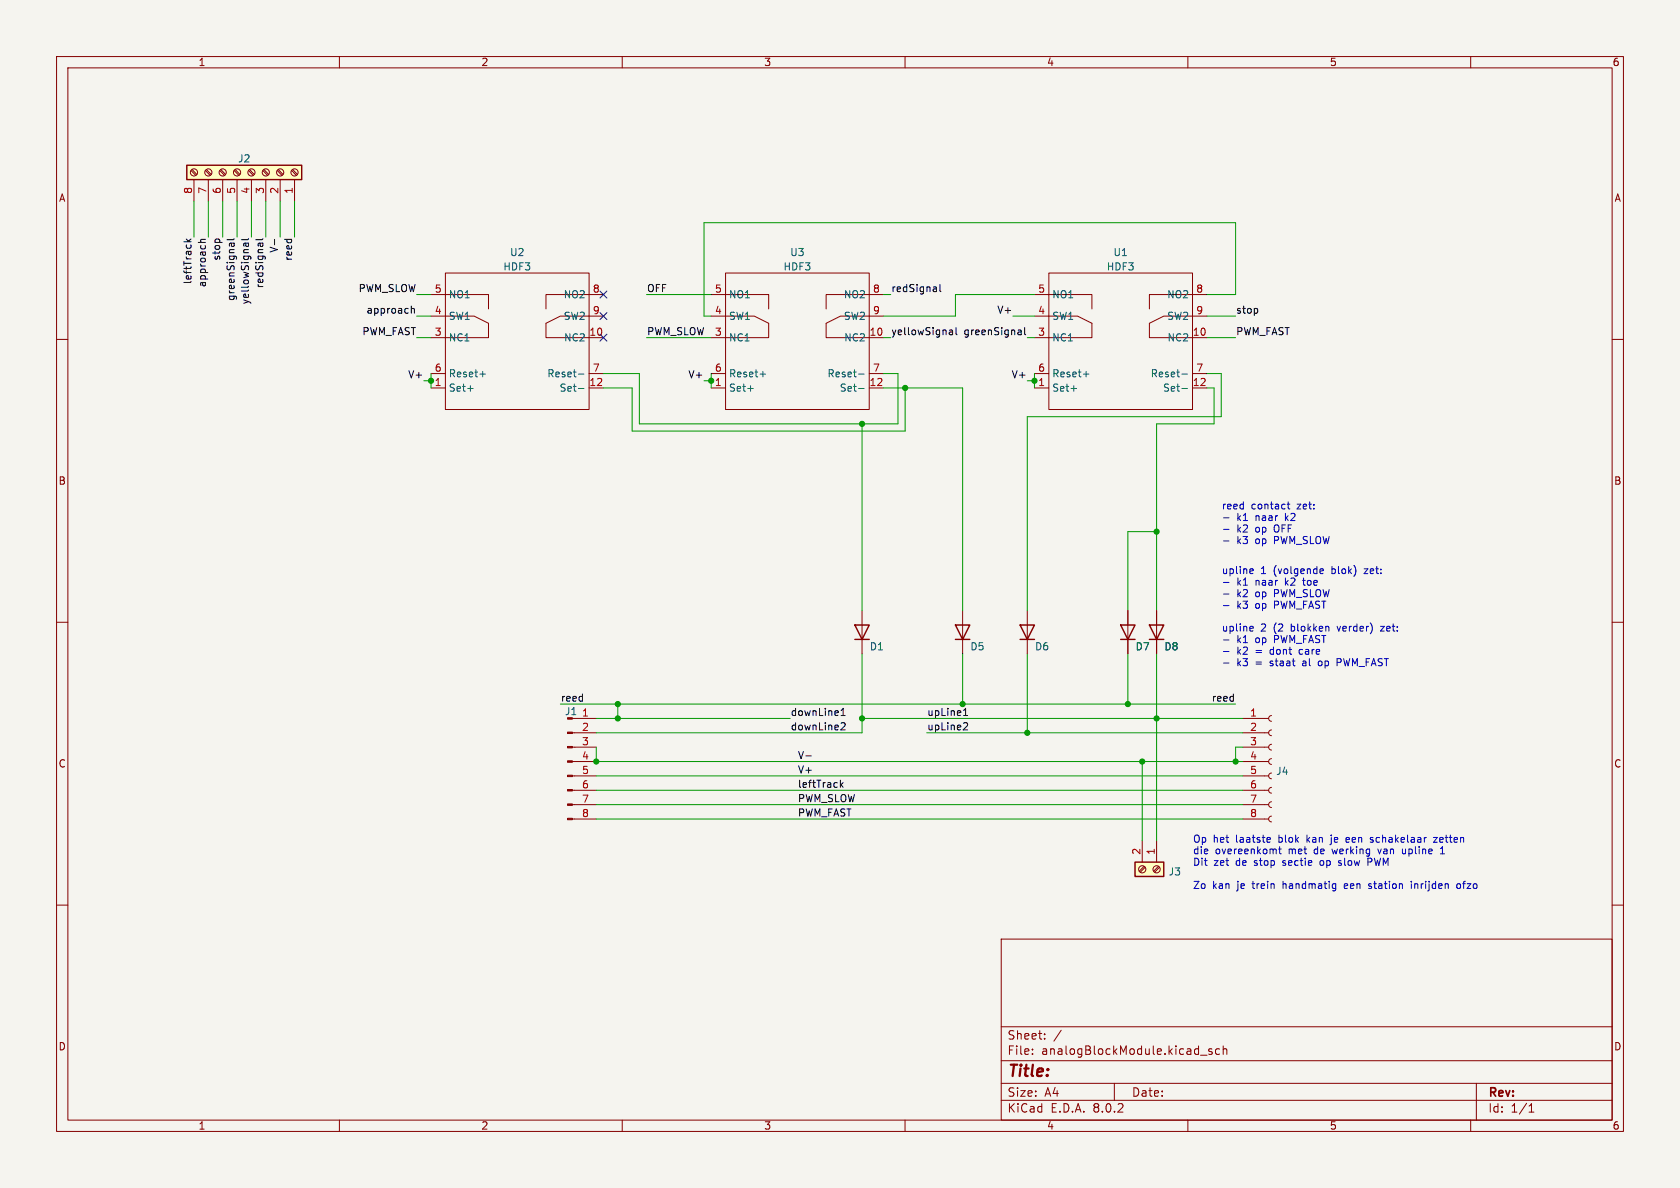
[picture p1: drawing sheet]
(kicad_sch (version 20211123) (generator eeschema)

 (paper "A4")

 (lib_symbols
  (symbol "Connector:Conn_01x08_Female" (pin_names (offset 1.016) hide) (in_bom yes) (on_board yes)
   (property "Reference" "J" (id 0) (at 0 10.16 0) (effects (font (size 1.27 1.27))))
   (property "Value" "Conn_01x08_Female" (id 1) (at 0 -12.7 0) (effects (font (size 1.27 1.27))))
   (property "Footprint" "" (id 2) (at 0 0 0) (effects (font (size 1.27 1.27)) hide))
   (property "Datasheet" "~" (id 3) (at 0 0 0) (effects (font (size 1.27 1.27)) hide))
   (symbol "Conn_01x08_Female_1_1"
    (arc (start 0 -9.652) (mid -0.508 -10.16) (end 0 -10.668) (stroke (width 0.1524) (type default) (color 0 0 0 0)) (fill (type none)))
    (arc (start 0 -7.112) (mid -0.508 -7.62) (end 0 -8.128) (stroke (width 0.1524) (type default) (color 0 0 0 0)) (fill (type none)))
    (arc (start 0 -4.572) (mid -0.508 -5.08) (end 0 -5.588) (stroke (width 0.1524) (type default) (color 0 0 0 0)) (fill (type none)))
    (arc (start 0 -2.032) (mid -0.508 -2.54) (end 0 -3.048) (stroke (width 0.1524) (type default) (color 0 0 0 0)) (fill (type none)))
    (polyline (pts (xy -1.27 -10.16) (xy -0.508 -10.16)) (stroke (width 0.1524) (type default) (color 0 0 0 0)) (fill (type none)))
    (polyline (pts (xy -1.27 -7.62) (xy -0.508 -7.62)) (stroke (width 0.1524) (type default) (color 0 0 0 0)) (fill (type none)))
    (polyline (pts (xy -1.27 -5.08) (xy -0.508 -5.08)) (stroke (width 0.1524) (type default) (color 0 0 0 0)) (fill (type none)))
    (polyline (pts (xy -1.27 -2.54) (xy -0.508 -2.54)) (stroke (width 0.1524) (type default) (color 0 0 0 0)) (fill (type none)))
    (polyline (pts (xy -1.27 0) (xy -0.508 0)) (stroke (width 0.1524) (type default) (color 0 0 0 0)) (fill (type none)))
    (polyline (pts (xy -1.27 2.54) (xy -0.508 2.54)) (stroke (width 0.1524) (type default) (color 0 0 0 0)) (fill (type none)))
    (polyline (pts (xy -1.27 5.08) (xy -0.508 5.08)) (stroke (width 0.1524) (type default) (color 0 0 0 0)) (fill (type none)))
    (polyline (pts (xy -1.27 7.62) (xy -0.508 7.62)) (stroke (width 0.1524) (type default) (color 0 0 0 0)) (fill (type none)))
    (arc (start 0 0.508) (mid -0.508 0) (end 0 -0.508) (stroke (width 0.1524) (type default) (color 0 0 0 0)) (fill (type none)))
    (arc (start 0 3.048) (mid -0.508 2.54) (end 0 2.032) (stroke (width 0.1524) (type default) (color 0 0 0 0)) (fill (type none)))
    (arc (start 0 5.588) (mid -0.508 5.08) (end 0 4.572) (stroke (width 0.1524) (type default) (color 0 0 0 0)) (fill (type none)))
    (arc (start 0 8.128) (mid -0.508 7.62) (end 0 7.112) (stroke (width 0.1524) (type default) (color 0 0 0 0)) (fill (type none)))
    (pin passive line (at -5.08 7.62 0) (length 3.81) (name "Pin_1" (effects (font (size 1.27 1.27)))) (number "1" (effects (font (size 1.27 1.27)))))
    (pin passive line (at -5.08 5.08 0) (length 3.81) (name "Pin_2" (effects (font (size 1.27 1.27)))) (number "2" (effects (font (size 1.27 1.27)))))
    (pin passive line (at -5.08 2.54 0) (length 3.81) (name "Pin_3" (effects (font (size 1.27 1.27)))) (number "3" (effects (font (size 1.27 1.27)))))
    (pin passive line (at -5.08 0 0) (length 3.81) (name "Pin_4" (effects (font (size 1.27 1.27)))) (number "4" (effects (font (size 1.27 1.27)))))
    (pin passive line (at -5.08 -2.54 0) (length 3.81) (name "Pin_5" (effects (font (size 1.27 1.27)))) (number "5" (effects (font (size 1.27 1.27)))))
    (pin passive line (at -5.08 -5.08 0) (length 3.81) (name "Pin_6" (effects (font (size 1.27 1.27)))) (number "6" (effects (font (size 1.27 1.27)))))
    (pin passive line (at -5.08 -7.62 0) (length 3.81) (name "Pin_7" (effects (font (size 1.27 1.27)))) (number "7" (effects (font (size 1.27 1.27)))))
    (pin passive line (at -5.08 -10.16 0) (length 3.81) (name "Pin_8" (effects (font (size 1.27 1.27)))) (number "8" (effects (font (size 1.27 1.27)))))))
  (symbol "Connector:Conn_01x08_Male" (pin_names (offset 1.016) hide) (in_bom yes) (on_board yes)
   (property "Reference" "J" (id 0) (at 0 10.16 0) (effects (font (size 1.27 1.27))))
   (property "Value" "Conn_01x08_Male" (id 1) (at 0 -12.7 0) (effects (font (size 1.27 1.27))))
   (property "Footprint" "" (id 2) (at 0 0 0) (effects (font (size 1.27 1.27)) hide))
   (property "Datasheet" "~" (id 3) (at 0 0 0) (effects (font (size 1.27 1.27)) hide))
   (symbol "Conn_01x08_Male_1_1"
    (polyline (pts (xy 1.27 -10.16) (xy 0.8636 -10.16)) (stroke (width 0.1524) (type default) (color 0 0 0 0)) (fill (type none)))
    (polyline (pts (xy 1.27 -7.62) (xy 0.8636 -7.62)) (stroke (width 0.1524) (type default) (color 0 0 0 0)) (fill (type none)))
    (polyline (pts (xy 1.27 -5.08) (xy 0.8636 -5.08)) (stroke (width 0.1524) (type default) (color 0 0 0 0)) (fill (type none)))
    (polyline (pts (xy 1.27 -2.54) (xy 0.8636 -2.54)) (stroke (width 0.1524) (type default) (color 0 0 0 0)) (fill (type none)))
    (polyline (pts (xy 1.27 0) (xy 0.8636 0)) (stroke (width 0.1524) (type default) (color 0 0 0 0)) (fill (type none)))
    (polyline (pts (xy 1.27 2.54) (xy 0.8636 2.54)) (stroke (width 0.1524) (type default) (color 0 0 0 0)) (fill (type none)))
    (polyline (pts (xy 1.27 5.08) (xy 0.8636 5.08)) (stroke (width 0.1524) (type default) (color 0 0 0 0)) (fill (type none)))
    (polyline (pts (xy 1.27 7.62) (xy 0.8636 7.62)) (stroke (width 0.1524) (type default) (color 0 0 0 0)) (fill (type none)))
    (rectangle (start 0.8636 -10.033) (end 0 -10.287) (stroke (width 0.1524) (type default) (color 0 0 0 0)) (fill (type outline)))
    (rectangle (start 0.8636 -7.493) (end 0 -7.747) (stroke (width 0.1524) (type default) (color 0 0 0 0)) (fill (type outline)))
    (rectangle (start 0.8636 -4.953) (end 0 -5.207) (stroke (width 0.1524) (type default) (color 0 0 0 0)) (fill (type outline)))
    (rectangle (start 0.8636 -2.413) (end 0 -2.667) (stroke (width 0.1524) (type default) (color 0 0 0 0)) (fill (type outline)))
    (rectangle (start 0.8636 0.127) (end 0 -0.127) (stroke (width 0.1524) (type default) (color 0 0 0 0)) (fill (type outline)))
    (rectangle (start 0.8636 2.667) (end 0 2.413) (stroke (width 0.1524) (type default) (color 0 0 0 0)) (fill (type outline)))
    (rectangle (start 0.8636 5.207) (end 0 4.953) (stroke (width 0.1524) (type default) (color 0 0 0 0)) (fill (type outline)))
    (rectangle (start 0.8636 7.747) (end 0 7.493) (stroke (width 0.1524) (type default) (color 0 0 0 0)) (fill (type outline)))
    (pin passive line (at 5.08 7.62 180) (length 3.81) (name "Pin_1" (effects (font (size 1.27 1.27)))) (number "1" (effects (font (size 1.27 1.27)))))
    (pin passive line (at 5.08 5.08 180) (length 3.81) (name "Pin_2" (effects (font (size 1.27 1.27)))) (number "2" (effects (font (size 1.27 1.27)))))
    (pin passive line (at 5.08 2.54 180) (length 3.81) (name "Pin_3" (effects (font (size 1.27 1.27)))) (number "3" (effects (font (size 1.27 1.27)))))
    (pin passive line (at 5.08 0 180) (length 3.81) (name "Pin_4" (effects (font (size 1.27 1.27)))) (number "4" (effects (font (size 1.27 1.27)))))
    (pin passive line (at 5.08 -2.54 180) (length 3.81) (name "Pin_5" (effects (font (size 1.27 1.27)))) (number "5" (effects (font (size 1.27 1.27)))))
    (pin passive line (at 5.08 -5.08 180) (length 3.81) (name "Pin_6" (effects (font (size 1.27 1.27)))) (number "6" (effects (font (size 1.27 1.27)))))
    (pin passive line (at 5.08 -7.62 180) (length 3.81) (name "Pin_7" (effects (font (size 1.27 1.27)))) (number "7" (effects (font (size 1.27 1.27)))))
    (pin passive line (at 5.08 -10.16 180) (length 3.81) (name "Pin_8" (effects (font (size 1.27 1.27)))) (number "8" (effects (font (size 1.27 1.27)))))))
  (symbol "Connector:Screw_Terminal_01x02" (pin_names (offset 1.016) hide) (in_bom yes) (on_board yes)
   (property "Reference" "J" (id 0) (at 0 2.54 0) (effects (font (size 1.27 1.27))))
   (property "Value" "Screw_Terminal_01x02" (id 1) (at 0 -5.08 0) (effects (font (size 1.27 1.27))))
   (property "Footprint" "" (id 2) (at 0 0 0) (effects (font (size 1.27 1.27)) hide))
   (property "Datasheet" "~" (id 3) (at 0 0 0) (effects (font (size 1.27 1.27)) hide))
   (symbol "Screw_Terminal_01x02_1_1"
    (rectangle (start -1.27 1.27) (end 1.27 -3.81) (stroke (width 0.254) (type default) (color 0 0 0 0)) (fill (type background)))
    (circle (center 0 -2.54) (radius 0.635) (stroke (width 0.1524) (type default) (color 0 0 0 0)) (fill (type none)))
    (polyline (pts (xy -0.5334 -2.2098) (xy 0.3302 -3.048)) (stroke (width 0.1524) (type default) (color 0 0 0 0)) (fill (type none)))
    (polyline (pts (xy -0.5334 0.3302) (xy 0.3302 -0.508)) (stroke (width 0.1524) (type default) (color 0 0 0 0)) (fill (type none)))
    (polyline (pts (xy -0.3556 -2.032) (xy 0.508 -2.8702)) (stroke (width 0.1524) (type default) (color 0 0 0 0)) (fill (type none)))
    (polyline (pts (xy -0.3556 0.508) (xy 0.508 -0.3302)) (stroke (width 0.1524) (type default) (color 0 0 0 0)) (fill (type none)))
    (circle (center 0 0) (radius 0.635) (stroke (width 0.1524) (type default) (color 0 0 0 0)) (fill (type none)))
    (pin passive line (at -5.08 0 0) (length 3.81) (name "Pin_1" (effects (font (size 1.27 1.27)))) (number "1" (effects (font (size 1.27 1.27)))))
    (pin passive line (at -5.08 -2.54 0) (length 3.81) (name "Pin_2" (effects (font (size 1.27 1.27)))) (number "2" (effects (font (size 1.27 1.27)))))))
  (symbol "Connector:Screw_Terminal_01x08" (pin_names (offset 1.016) hide) (in_bom yes) (on_board yes)
   (property "Reference" "J" (id 0) (at 0 10.16 0) (effects (font (size 1.27 1.27))))
   (property "Value" "Screw_Terminal_01x08" (id 1) (at 0 -12.7 0) (effects (font (size 1.27 1.27))))
   (property "Footprint" "" (id 2) (at 0 0 0) (effects (font (size 1.27 1.27)) hide))
   (property "Datasheet" "~" (id 3) (at 0 0 0) (effects (font (size 1.27 1.27)) hide))
   (symbol "Screw_Terminal_01x08_1_1"
    (rectangle (start -1.27 8.89) (end 1.27 -11.43) (stroke (width 0.254) (type default) (color 0 0 0 0)) (fill (type background)))
    (circle (center 0 -10.16) (radius 0.635) (stroke (width 0.1524) (type default) (color 0 0 0 0)) (fill (type none)))
    (circle (center 0 -7.62) (radius 0.635) (stroke (width 0.1524) (type default) (color 0 0 0 0)) (fill (type none)))
    (circle (center 0 -5.08) (radius 0.635) (stroke (width 0.1524) (type default) (color 0 0 0 0)) (fill (type none)))
    (circle (center 0 -2.54) (radius 0.635) (stroke (width 0.1524) (type default) (color 0 0 0 0)) (fill (type none)))
    (polyline (pts (xy -0.5334 -9.8298) (xy 0.3302 -10.668)) (stroke (width 0.1524) (type default) (color 0 0 0 0)) (fill (type none)))
    (polyline (pts (xy -0.5334 -7.2898) (xy 0.3302 -8.128)) (stroke (width 0.1524) (type default) (color 0 0 0 0)) (fill (type none)))
    (polyline (pts (xy -0.5334 -4.7498) (xy 0.3302 -5.588)) (stroke (width 0.1524) (type default) (color 0 0 0 0)) (fill (type none)))
    (polyline (pts (xy -0.5334 -2.2098) (xy 0.3302 -3.048)) (stroke (width 0.1524) (type default) (color 0 0 0 0)) (fill (type none)))
    (polyline (pts (xy -0.5334 0.3302) (xy 0.3302 -0.508)) (stroke (width 0.1524) (type default) (color 0 0 0 0)) (fill (type none)))
    (polyline (pts (xy -0.5334 2.8702) (xy 0.3302 2.032)) (stroke (width 0.1524) (type default) (color 0 0 0 0)) (fill (type none)))
    (polyline (pts (xy -0.5334 5.4102) (xy 0.3302 4.572)) (stroke (width 0.1524) (type default) (color 0 0 0 0)) (fill (type none)))
    (polyline (pts (xy -0.5334 7.9502) (xy 0.3302 7.112)) (stroke (width 0.1524) (type default) (color 0 0 0 0)) (fill (type none)))
    (polyline (pts (xy -0.3556 -9.652) (xy 0.508 -10.4902)) (stroke (width 0.1524) (type default) (color 0 0 0 0)) (fill (type none)))
    (polyline (pts (xy -0.3556 -7.112) (xy 0.508 -7.9502)) (stroke (width 0.1524) (type default) (color 0 0 0 0)) (fill (type none)))
    (polyline (pts (xy -0.3556 -4.572) (xy 0.508 -5.4102)) (stroke (width 0.1524) (type default) (color 0 0 0 0)) (fill (type none)))
    (polyline (pts (xy -0.3556 -2.032) (xy 0.508 -2.8702)) (stroke (width 0.1524) (type default) (color 0 0 0 0)) (fill (type none)))
    (polyline (pts (xy -0.3556 0.508) (xy 0.508 -0.3302)) (stroke (width 0.1524) (type default) (color 0 0 0 0)) (fill (type none)))
    (polyline (pts (xy -0.3556 3.048) (xy 0.508 2.2098)) (stroke (width 0.1524) (type default) (color 0 0 0 0)) (fill (type none)))
    (polyline (pts (xy -0.3556 5.588) (xy 0.508 4.7498)) (stroke (width 0.1524) (type default) (color 0 0 0 0)) (fill (type none)))
    (polyline (pts (xy -0.3556 8.128) (xy 0.508 7.2898)) (stroke (width 0.1524) (type default) (color 0 0 0 0)) (fill (type none)))
    (circle (center 0 0) (radius 0.635) (stroke (width 0.1524) (type default) (color 0 0 0 0)) (fill (type none)))
    (circle (center 0 2.54) (radius 0.635) (stroke (width 0.1524) (type default) (color 0 0 0 0)) (fill (type none)))
    (circle (center 0 5.08) (radius 0.635) (stroke (width 0.1524) (type default) (color 0 0 0 0)) (fill (type none)))
    (circle (center 0 7.62) (radius 0.635) (stroke (width 0.1524) (type default) (color 0 0 0 0)) (fill (type none)))
    (pin passive line (at -5.08 7.62 0) (length 3.81) (name "Pin_1" (effects (font (size 1.27 1.27)))) (number "1" (effects (font (size 1.27 1.27)))))
    (pin passive line (at -5.08 5.08 0) (length 3.81) (name "Pin_2" (effects (font (size 1.27 1.27)))) (number "2" (effects (font (size 1.27 1.27)))))
    (pin passive line (at -5.08 2.54 0) (length 3.81) (name "Pin_3" (effects (font (size 1.27 1.27)))) (number "3" (effects (font (size 1.27 1.27)))))
    (pin passive line (at -5.08 0 0) (length 3.81) (name "Pin_4" (effects (font (size 1.27 1.27)))) (number "4" (effects (font (size 1.27 1.27)))))
    (pin passive line (at -5.08 -2.54 0) (length 3.81) (name "Pin_5" (effects (font (size 1.27 1.27)))) (number "5" (effects (font (size 1.27 1.27)))))
    (pin passive line (at -5.08 -5.08 0) (length 3.81) (name "Pin_6" (effects (font (size 1.27 1.27)))) (number "6" (effects (font (size 1.27 1.27)))))
    (pin passive line (at -5.08 -7.62 0) (length 3.81) (name "Pin_7" (effects (font (size 1.27 1.27)))) (number "7" (effects (font (size 1.27 1.27)))))
    (pin passive line (at -5.08 -10.16 0) (length 3.81) (name "Pin_8" (effects (font (size 1.27 1.27)))) (number "8" (effects (font (size 1.27 1.27)))))))
  (symbol "Device:D" (pin_numbers hide) (pin_names (offset 1.016) hide) (in_bom yes) (on_board yes)
   (property "Reference" "D" (id 0) (at 0 2.54 0) (effects (font (size 1.27 1.27))))
   (property "Value" "D" (id 1) (at 0 -2.54 0) (effects (font (size 1.27 1.27))))
   (property "Footprint" "" (id 2) (at 0 0 0) (effects (font (size 1.27 1.27)) hide))
   (property "Datasheet" "~" (id 3) (at 0 0 0) (effects (font (size 1.27 1.27)) hide))
   (symbol "D_0_1"
    (polyline (pts (xy -1.27 1.27) (xy -1.27 -1.27)) (stroke (width 0.254) (type default) (color 0 0 0 0)) (fill (type none)))
    (polyline (pts (xy 1.27 0) (xy -1.27 0)) (stroke (width 0) (type default) (color 0 0 0 0)) (fill (type none)))
    (polyline (pts (xy 1.27 1.27) (xy 1.27 -1.27) (xy -1.27 0) (xy 1.27 1.27)) (stroke (width 0.254) (type default) (color 0 0 0 0)) (fill (type none))))
   (symbol "D_1_1"
    (pin passive line (at -3.81 0 0) (length 2.54) (name "K" (effects (font (size 1.27 1.27)))) (number "1" (effects (font (size 1.27 1.27)))))
    (pin passive line (at 3.81 0 180) (length 2.54) (name "A" (effects (font (size 1.27 1.27)))) (number "2" (effects (font (size 1.27 1.27)))))))
  (symbol "custom_kicad_lib_sk:HDF3" (in_bom yes) (on_board yes)
   (property "Reference" "U" (id 0) (at 0 -3.81 0) (effects (font (size 1.27 1.27))))
   (property "Value" "HDF3" (id 1) (at 0 -5.08 0) (effects (font (size 1.27 1.27))))
   (property "Footprint" "" (id 2) (at 0 0 0) (effects (font (size 1.27 1.27)) hide))
   (property "Datasheet" "" (id 3) (at 0 0 0) (effects (font (size 1.27 1.27)) hide))
   (symbol "HDF3_0_1"
    (rectangle (start -13.97 7.62) (end 10.16 -17.78) (stroke (width 0.1524) (type default) (color 0 0 0 0)) (fill (type none)))
    (polyline (pts (xy -1.27 -17.78) (xy -1.27 -10.16) (xy 1.27 -10.16)) (stroke (width 0.1524) (type default) (color 0 0 0 0)) (fill (type none)))
    (polyline (pts (xy -1.27 7.62) (xy -1.27 0) (xy 1.27 0)) (stroke (width 0.1524) (type default) (color 0 0 0 0)) (fill (type none)))
    (polyline (pts (xy 2.54 -17.78) (xy 2.54 -12.7) (xy 1.27 -10.16)) (stroke (width 0.1524) (type default) (color 0 0 0 0)) (fill (type none)))
    (polyline (pts (xy 2.54 7.62) (xy 2.54 2.54) (xy 1.27 0)) (stroke (width 0.1524) (type default) (color 0 0 0 0)) (fill (type none)))
    (polyline (pts (xy 6.35 -17.78) (xy 6.35 -10.16) (xy 3.81 -10.16)) (stroke (width 0.1524) (type default) (color 0 0 0 0)) (fill (type none)))
    (polyline (pts (xy 6.35 7.62) (xy 6.35 0) (xy 3.81 0)) (stroke (width 0.1524) (type default) (color 0 0 0 0)) (fill (type none))))
   (symbol "HDF3_1_1"
    (pin passive line (at -10.16 10.16 270) (length 2.54) (name "Set+" (effects (font (size 1.27 1.27)))) (number "1" (effects (font (size 1.27 1.27)))))
    (pin passive line (at -1.27 -20.32 90) (length 2.54) (name "NC2" (effects (font (size 1.27 1.27)))) (number "10" (effects (font (size 1.27 1.27)))))
    (pin passive line (at -10.16 -20.32 90) (length 2.54) (name "Set-" (effects (font (size 1.27 1.27)))) (number "12" (effects (font (size 1.27 1.27)))))
    (pin passive line (at -1.27 10.16 270) (length 2.54) (name "NC1" (effects (font (size 1.27 1.27)))) (number "3" (effects (font (size 1.27 1.27)))))
    (pin passive line (at 2.54 10.16 270) (length 2.54) (name "SW1" (effects (font (size 1.27 1.27)))) (number "4" (effects (font (size 1.27 1.27)))))
    (pin passive line (at 6.35 10.16 270) (length 2.54) (name "NO1" (effects (font (size 1.27 1.27)))) (number "5" (effects (font (size 1.27 1.27)))))
    (pin passive line (at -7.62 10.16 270) (length 2.54) (name "Reset+" (effects (font (size 1.27 1.27)))) (number "6" (effects (font (size 1.27 1.27)))))
    (pin passive line (at -7.62 -20.32 90) (length 2.54) (name "Reset-" (effects (font (size 1.27 1.27)))) (number "7" (effects (font (size 1.27 1.27)))))
    (pin passive line (at 6.35 -20.32 90) (length 2.54) (name "NO2" (effects (font (size 1.27 1.27)))) (number "8" (effects (font (size 1.27 1.27)))))
    (pin passive line (at 2.54 -20.32 90) (length 2.54) (name "SW2" (effects (font (size 1.27 1.27)))) (number "9" (effects (font (size 1.27 1.27))))))))

 (junction (at 152.4 74.93) (diameter 0) (color 0 0 0 0))
 (junction (at 76.2 67.31) (diameter 0) (color 0 0 0 0))
 (junction (at 109.22 127) (diameter 0) (color 0 0 0 0))
 (junction (at 199.39 124.46) (diameter 0) (color 0 0 0 0))
 (junction (at 204.47 127) (diameter 0) (color 0 0 0 0))
 (junction (at 170.18 124.46) (diameter 0) (color 0 0 0 0))
 (junction (at 109.22 124.46) (diameter 0) (color 0 0 0 0))
 (junction (at 218.44 134.62) (diameter 0) (color 0 0 0 0))
 (junction (at 201.93 134.62) (diameter 0) (color 0 0 0 0))
 (junction (at 105.41 134.62) (diameter 0) (color 0 0 0 0))
 (junction (at 160.02 68.58) (diameter 0) (color 0 0 0 0))
 (junction (at 152.4 127) (diameter 0) (color 0 0 0 0))
 (junction (at 125.73 67.31) (diameter 0) (color 0 0 0 0))
 (junction (at 182.88 67.31) (diameter 0) (color 0 0 0 0))
 (junction (at 204.47 93.98) (diameter 0) (color 0 0 0 0))
 (junction (at 181.61 129.54) (diameter 0) (color 0 0 0 0))

 (no_connect (at 106.68 59.69))
 (no_connect (at 106.68 55.88))
 (no_connect (at 106.68 52.07))

 (wire (pts (xy 105.41 144.78) (xy 219.71 144.78)) (stroke (width 0) (type default) (color 0 0 0 0)))
 (wire (pts (xy 41.91 35.56) (xy 41.91 41.91)) (stroke (width 0) (type default) (color 0 0 0 0)))
 (wire (pts (xy 125.73 67.31) (xy 125.73 68.58)) (stroke (width 0) (type default) (color 0 0 0 0)))
 (wire (pts (xy 49.53 35.56) (xy 49.53 41.91)) (stroke (width 0) (type default) (color 0 0 0 0)))
 (wire (pts (xy 182.88 66.04) (xy 182.88 67.31)) (stroke (width 0) (type default) (color 0 0 0 0)))
 (wire (pts (xy 160.02 68.58) (xy 160.02 76.2)) (stroke (width 0) (type default) (color 0 0 0 0)))
 (wire (pts (xy 109.22 127) (xy 139.7 127)) (stroke (width 0) (type default) (color 0 0 0 0)))
 (wire (pts (xy 218.44 39.37) (xy 124.46 39.37)) (stroke (width 0) (type default) (color 0 0 0 0)))
 (wire (pts (xy 124.46 55.88) (xy 125.73 55.88)) (stroke (width 0) (type default) (color 0 0 0 0)))
 (wire (pts (xy 105.41 132.08) (xy 105.41 134.62)) (stroke (width 0) (type default) (color 0 0 0 0)))
 (wire (pts (xy 199.39 115.57) (xy 199.39 124.46)) (stroke (width 0) (type default) (color 0 0 0 0)))
 (wire (pts (xy 201.93 134.62) (xy 218.44 134.62)) (stroke (width 0) (type default) (color 0 0 0 0)))
 (wire (pts (xy 214.63 68.58) (xy 214.63 74.93)) (stroke (width 0) (type default) (color 0 0 0 0)))
 (wire (pts (xy 170.18 68.58) (xy 170.18 107.95)) (stroke (width 0) (type default) (color 0 0 0 0)))
 (wire (pts (xy 181.61 59.69) (xy 182.88 59.69)) (stroke (width 0) (type default) (color 0 0 0 0)))
 (wire (pts (xy 106.68 66.04) (xy 113.03 66.04)) (stroke (width 0) (type default) (color 0 0 0 0)))
 (wire (pts (xy 76.2 66.04) (xy 76.2 67.31)) (stroke (width 0) (type default) (color 0 0 0 0)))
 (wire (pts (xy 105.41 134.62) (xy 201.93 134.62)) (stroke (width 0) (type default) (color 0 0 0 0)))
 (wire (pts (xy 109.22 124.46) (xy 109.22 127)) (stroke (width 0) (type default) (color 0 0 0 0)))
 (wire (pts (xy 152.4 74.93) (xy 158.75 74.93)) (stroke (width 0) (type default) (color 0 0 0 0)))
 (wire (pts (xy 219.71 129.54) (xy 181.61 129.54)) (stroke (width 0) (type default) (color 0 0 0 0)))
 (wire (pts (xy 170.18 124.46) (xy 199.39 124.46)) (stroke (width 0) (type default) (color 0 0 0 0)))
 (wire (pts (xy 114.3 52.07) (xy 125.73 52.07)) (stroke (width 0) (type default) (color 0 0 0 0)))
 (wire (pts (xy 218.44 134.62) (xy 219.71 134.62)) (stroke (width 0) (type default) (color 0 0 0 0)))
 (wire (pts (xy 111.76 76.2) (xy 111.76 68.58)) (stroke (width 0) (type default) (color 0 0 0 0)))
 (wire (pts (xy 201.93 134.62) (xy 201.93 148.59)) (stroke (width 0) (type default) (color 0 0 0 0)))
 (wire (pts (xy 105.41 127) (xy 109.22 127)) (stroke (width 0) (type default) (color 0 0 0 0)))
 (wire (pts (xy 105.41 139.7) (xy 219.71 139.7)) (stroke (width 0) (type default) (color 0 0 0 0)))
 (wire (pts (xy 36.83 35.56) (xy 36.83 41.91)) (stroke (width 0) (type default) (color 0 0 0 0)))
 (wire (pts (xy 213.36 52.07) (xy 218.44 52.07)) (stroke (width 0) (type default) (color 0 0 0 0)))
 (wire (pts (xy 204.47 127) (xy 204.47 148.59)) (stroke (width 0) (type default) (color 0 0 0 0)))
 (wire (pts (xy 105.41 129.54) (xy 152.4 129.54)) (stroke (width 0) (type default) (color 0 0 0 0)))
 (wire (pts (xy 124.46 39.37) (xy 124.46 55.88)) (stroke (width 0) (type default) (color 0 0 0 0)))
 (wire (pts (xy 168.91 52.07) (xy 182.88 52.07)) (stroke (width 0) (type default) (color 0 0 0 0)))
 (wire (pts (xy 157.48 52.07) (xy 156.21 52.07)) (stroke (width 0) (type default) (color 0 0 0 0)))
 (wire (pts (xy 52.07 35.56) (xy 52.07 41.91)) (stroke (width 0) (type default) (color 0 0 0 0)))
 (wire (pts (xy 181.61 67.31) (xy 182.88 67.31)) (stroke (width 0) (type default) (color 0 0 0 0)))
 (wire (pts (xy 181.61 129.54) (xy 163.83 129.54)) (stroke (width 0) (type default) (color 0 0 0 0)))
 (wire (pts (xy 213.36 55.88) (xy 218.44 55.88)) (stroke (width 0) (type default) (color 0 0 0 0)))
 (wire (pts (xy 218.44 132.08) (xy 218.44 134.62)) (stroke (width 0) (type default) (color 0 0 0 0)))
 (wire (pts (xy 99.06 124.46) (xy 109.22 124.46)) (stroke (width 0) (type default) (color 0 0 0 0)))
 (wire (pts (xy 199.39 93.98) (xy 204.47 93.98)) (stroke (width 0) (type default) (color 0 0 0 0)))
 (wire (pts (xy 204.47 115.57) (xy 204.47 127)) (stroke (width 0) (type default) (color 0 0 0 0)))
 (wire (pts (xy 109.22 124.46) (xy 170.18 124.46)) (stroke (width 0) (type default) (color 0 0 0 0)))
 (wire (pts (xy 76.2 55.88) (xy 73.66 55.88)) (stroke (width 0) (type default) (color 0 0 0 0)))
 (wire (pts (xy 168.91 55.88) (xy 168.91 52.07)) (stroke (width 0) (type default) (color 0 0 0 0)))
 (wire (pts (xy 152.4 115.57) (xy 152.4 127)) (stroke (width 0) (type default) (color 0 0 0 0)))
 (wire (pts (xy 213.36 59.69) (xy 218.44 59.69)) (stroke (width 0) (type default) (color 0 0 0 0)))
 (wire (pts (xy 113.03 66.04) (xy 113.03 74.93)) (stroke (width 0) (type default) (color 0 0 0 0)))
 (wire (pts (xy 156.21 55.88) (xy 168.91 55.88)) (stroke (width 0) (type default) (color 0 0 0 0)))
 (wire (pts (xy 204.47 93.98) (xy 204.47 107.95)) (stroke (width 0) (type default) (color 0 0 0 0)))
 (wire (pts (xy 114.3 59.69) (xy 125.73 59.69)) (stroke (width 0) (type default) (color 0 0 0 0)))
 (wire (pts (xy 181.61 115.57) (xy 181.61 129.54)) (stroke (width 0) (type default) (color 0 0 0 0)))
 (wire (pts (xy 199.39 93.98) (xy 199.39 107.95)) (stroke (width 0) (type default) (color 0 0 0 0)))
 (wire (pts (xy 124.46 67.31) (xy 125.73 67.31)) (stroke (width 0) (type default) (color 0 0 0 0)))
 (wire (pts (xy 160.02 68.58) (xy 170.18 68.58)) (stroke (width 0) (type default) (color 0 0 0 0)))
 (wire (pts (xy 105.41 142.24) (xy 219.71 142.24)) (stroke (width 0) (type default) (color 0 0 0 0)))
 (wire (pts (xy 34.29 35.56) (xy 34.29 41.91)) (stroke (width 0) (type default) (color 0 0 0 0)))
 (wire (pts (xy 199.39 124.46) (xy 218.44 124.46)) (stroke (width 0) (type default) (color 0 0 0 0)))
 (wire (pts (xy 204.47 127) (xy 219.71 127)) (stroke (width 0) (type default) (color 0 0 0 0)))
 (wire (pts (xy 182.88 55.88) (xy 179.07 55.88)) (stroke (width 0) (type default) (color 0 0 0 0)))
 (wire (pts (xy 181.61 73.66) (xy 215.9 73.66)) (stroke (width 0) (type default) (color 0 0 0 0)))
 (wire (pts (xy 152.4 127) (xy 204.47 127)) (stroke (width 0) (type default) (color 0 0 0 0)))
 (wire (pts (xy 113.03 74.93) (xy 152.4 74.93)) (stroke (width 0) (type default) (color 0 0 0 0)))
 (wire (pts (xy 73.66 59.69) (xy 76.2 59.69)) (stroke (width 0) (type default) (color 0 0 0 0)))
 (wire (pts (xy 218.44 52.07) (xy 218.44 39.37)) (stroke (width 0) (type default) (color 0 0 0 0)))
 (wire (pts (xy 204.47 93.98) (xy 204.47 74.93)) (stroke (width 0) (type default) (color 0 0 0 0)))
 (wire (pts (xy 46.99 35.56) (xy 46.99 41.91)) (stroke (width 0) (type default) (color 0 0 0 0)))
 (wire (pts (xy 125.73 66.04) (xy 125.73 67.31)) (stroke (width 0) (type default) (color 0 0 0 0)))
 (wire (pts (xy 76.2 67.31) (xy 76.2 68.58)) (stroke (width 0) (type default) (color 0 0 0 0)))
 (wire (pts (xy 105.41 137.16) (xy 219.71 137.16)) (stroke (width 0) (type default) (color 0 0 0 0)))
 (wire (pts (xy 152.4 74.93) (xy 152.4 107.95)) (stroke (width 0) (type default) (color 0 0 0 0)))
 (wire (pts (xy 182.88 67.31) (xy 182.88 68.58)) (stroke (width 0) (type default) (color 0 0 0 0)))
 (wire (pts (xy 39.37 35.56) (xy 39.37 41.91)) (stroke (width 0) (type default) (color 0 0 0 0)))
 (wire (pts (xy 152.4 129.54) (xy 152.4 127)) (stroke (width 0) (type default) (color 0 0 0 0)))
 (wire (pts (xy 204.47 74.93) (xy 214.63 74.93)) (stroke (width 0) (type default) (color 0 0 0 0)))
 (wire (pts (xy 213.36 66.04) (xy 215.9 66.04)) (stroke (width 0) (type default) (color 0 0 0 0)))
 (wire (pts (xy 181.61 73.66) (xy 181.61 107.95)) (stroke (width 0) (type default) (color 0 0 0 0)))
 (wire (pts (xy 156.21 68.58) (xy 160.02 68.58)) (stroke (width 0) (type default) (color 0 0 0 0)))
 (wire (pts (xy 170.18 115.57) (xy 170.18 124.46)) (stroke (width 0) (type default) (color 0 0 0 0)))
 (wire (pts (xy 158.75 74.93) (xy 158.75 66.04)) (stroke (width 0) (type default) (color 0 0 0 0)))
 (wire (pts (xy 73.66 52.07) (xy 76.2 52.07)) (stroke (width 0) (type default) (color 0 0 0 0)))
 (wire (pts (xy 215.9 73.66) (xy 215.9 66.04)) (stroke (width 0) (type default) (color 0 0 0 0)))
 (wire (pts (xy 157.48 59.69) (xy 156.21 59.69)) (stroke (width 0) (type default) (color 0 0 0 0)))
 (wire (pts (xy 111.76 76.2) (xy 160.02 76.2)) (stroke (width 0) (type default) (color 0 0 0 0)))
 (wire (pts (xy 44.45 35.56) (xy 44.45 41.91)) (stroke (width 0) (type default) (color 0 0 0 0)))
 (wire (pts (xy 111.76 68.58) (xy 106.68 68.58)) (stroke (width 0) (type default) (color 0 0 0 0)))
 (wire (pts (xy 74.93 67.31) (xy 76.2 67.31)) (stroke (width 0) (type default) (color 0 0 0 0)))
 (wire (pts (xy 213.36 68.58) (xy 214.63 68.58)) (stroke (width 0) (type default) (color 0 0 0 0)))
 (wire (pts (xy 218.44 132.08) (xy 219.71 132.08)) (stroke (width 0) (type default) (color 0 0 0 0)))
 (wire (pts (xy 158.75 66.04) (xy 156.21 66.04)) (stroke (width 0) (type default) (color 0 0 0 0)))

 (text "upline 1 (volgende blok) zet:\n- k1 naar k2 toe\n- k2 op PWM_SLOW\n- k3 op PWM_FAST" (at 215.9 107.95 0) (effects (font (size 1.27 1.27)) (justify left bottom)))
 (text "Op het laatste blok kan je een schakelaar zetten\ndie overeenkomt met de werking van upline 1\nDit zet de stop sectie op slow PWM\n\nZo kan je trein handmatig een station inrijden ofzo" (at 210.82 157.48 0) (effects (font (size 1.27 1.27)) (justify left bottom)))
 (text "reed contact zet:\n- k1 naar k2\n- k2 op OFF\n- k3 op PWM_SLOW" (at 215.9 96.52 0) (effects (font (size 1.27 1.27)) (justify left bottom)))
 (text "upline 2 (2 blokken verder) zet:\n- k1 op PWM_FAST\n- k2 = dont care\n- k3 = staat al op PWM_FAST" (at 215.9 118.11 0) (effects (font (size 1.27 1.27)) (justify left bottom)))

 (label "approach" (at 36.83 41.91 270) (effects (font (size 1.27 1.27)) (justify right bottom)))
 (label "leftTrack" (at 34.29 41.91 270) (effects (font (size 1.27 1.27)) (justify right bottom)))
 (label "greenSignal" (at 41.91 41.91 270) (effects (font (size 1.27 1.27)) (justify right bottom)))
 (label "stop" (at 39.37 41.91 270) (effects (font (size 1.27 1.27)) (justify right bottom)))
 (label "V+" (at 74.93 67.31 180) (effects (font (size 1.27 1.27)) (justify right bottom)))
 (label "PWM_FAST" (at 73.66 59.69 180) (effects (font (size 1.27 1.27)) (justify right bottom)))
 (label "upLine2" (at 163.83 129.54 0) (effects (font (size 1.27 1.27)) (justify left bottom)))
 (label "yellowSignal" (at 44.45 41.91 270) (effects (font (size 1.27 1.27)) (justify right bottom)))
 (label "yellowSignal" (at 157.48 59.69 0) (effects (font (size 1.27 1.27)) (justify left bottom)))
 (label "redSignal" (at 157.48 52.07 0) (effects (font (size 1.27 1.27)) (justify left bottom)))
 (label "PWM_FAST" (at 218.44 59.69 0) (effects (font (size 1.27 1.27)) (justify left bottom)))
 (label "stop" (at 218.44 55.88 0) (effects (font (size 1.27 1.27)) (justify left bottom)))
 (label "V+" (at 179.07 55.88 180) (effects (font (size 1.27 1.27)) (justify right bottom)))
 (label "V-" (at 49.53 41.91 270) (effects (font (size 1.27 1.27)) (justify right bottom)))
 (label "upLine1" (at 163.83 127 0) (effects (font (size 1.27 1.27)) (justify left bottom)))
 (label "PWM_SLOW" (at 140.97 142.24 0) (effects (font (size 1.27 1.27)) (justify left bottom)))
 (label "PWM_SLOW" (at 73.66 52.07 180) (effects (font (size 1.27 1.27)) (justify right bottom)))
 (label "OFF" (at 114.3 52.07 0) (effects (font (size 1.27 1.27)) (justify left bottom)))
 (label "redSignal" (at 46.99 41.91 270) (effects (font (size 1.27 1.27)) (justify right bottom)))
 (label "V+" (at 140.97 137.16 0) (effects (font (size 1.27 1.27)) (justify left bottom)))
 (label "greenSignal" (at 181.61 59.69 180) (effects (font (size 1.27 1.27)) (justify right bottom)))
 (label "PWM_SLOW" (at 114.3 59.69 0) (effects (font (size 1.27 1.27)) (justify left bottom)))
 (label "V+" (at 181.61 67.31 180) (effects (font (size 1.27 1.27)) (justify right bottom)))
 (label "leftTrack" (at 140.97 139.7 0) (effects (font (size 1.27 1.27)) (justify left bottom)))
 (label "reed" (at 52.07 41.91 270) (effects (font (size 1.27 1.27)) (justify right bottom)))
 (label "downLine2" (at 139.7 129.54 0) (effects (font (size 1.27 1.27)) (justify left bottom)))
 (label "approach" (at 73.66 55.88 180) (effects (font (size 1.27 1.27)) (justify right bottom)))
 (label "V-" (at 140.97 134.62 0) (effects (font (size 1.27 1.27)) (justify left bottom)))
 (label "reed" (at 218.44 124.46 180) (effects (font (size 1.27 1.27)) (justify right bottom)))
 (label "V+" (at 124.46 67.31 180) (effects (font (size 1.27 1.27)) (justify right bottom)))
 (label "downLine1" (at 139.7 127 0) (effects (font (size 1.27 1.27)) (justify left bottom)))
 (label "PWM_FAST" (at 140.97 144.78 0) (effects (font (size 1.27 1.27)) (justify left bottom)))
 (label "reed" (at 99.06 124.46 0) (effects (font (size 1.27 1.27)) (justify left bottom)))

 (symbol (lib_id "Connector:Screw_Terminal_01x02") (at 204.47 153.67 270) (unit 1) (in_bom yes) (on_board yes) (fields_autoplaced)
  (property "Reference" "J3" (id 0) (at 206.502 154.1038 90) (effects (font (size 1.27 1.27)) (justify left)))
  (property "Value" "Screw_Terminal_01x02" (id 1) (at 206.502 155.3722 90) (effects (font (size 1.27 1.27)) (justify left) hide))
  (property "Footprint" "TerminalBlock_Phoenix:TerminalBlock_Phoenix_MKDS-1,5-2-5.08_1x02_P5.08mm_Horizontal" (id 2) (at 204.47 153.67 0) (effects (font (size 1.27 1.27)) hide))
  (property "Datasheet" "~" (id 3) (at 204.47 153.67 0) (effects (font (size 1.27 1.27)) hide)) (pin "1") (pin "2"))

 (symbol (lib_id "Connector:Conn_01x08_Male") (at 100.33 134.62 0) (unit 1) (in_bom yes) (on_board yes) (fields_autoplaced)
  (property "Reference" "J1" (id 0) (at 100.965 125.761 0))
  (property "Value" "Conn_01x08_Male" (id 1) (at 100.965 125.7609 0) (effects (font (size 1.27 1.27)) hide))
  (property "Footprint" "Connector_PinHeader_2.54mm:PinHeader_1x08_P2.54mm_Horizontal" (id 2) (at 100.33 134.62 0) (effects (font (size 1.27 1.27)) hide))
  (property "Datasheet" "~" (id 3) (at 100.33 134.62 0) (effects (font (size 1.27 1.27)) hide)) (pin "1") (pin "2") (pin "3") (pin "4") (pin "5") (pin "6") (pin "7") (pin "8"))

 (symbol (lib_id "Device:D") (at 199.39 111.76 90) (unit 1) (in_bom yes) (on_board yes)
  (property "Reference" "D7" (id 0) (at 200.66 114.3 90) (effects (font (size 1.27 1.27)) (justify right)))
  (property "Value" "D" (id 1) (at 201.422 113.4622 90) (effects (font (size 1.27 1.27)) (justify right) hide))
  (property "Footprint" "Diode_THT:D_DO-34_SOD68_P7.62mm_Horizontal" (id 2) (at 199.39 111.76 0) (effects (font (size 1.27 1.27)) hide))
  (property "Datasheet" "~" (id 3) (at 199.39 111.76 0) (effects (font (size 1.27 1.27)) hide)) (pin "1") (pin "2"))

 (symbol (lib_id "Device:D") (at 181.61 111.76 90) (unit 1) (in_bom yes) (on_board yes)
  (property "Reference" "D6" (id 0) (at 182.88 114.3 90) (effects (font (size 1.27 1.27)) (justify right)))
  (property "Value" "D" (id 1) (at 183.642 113.4622 90) (effects (font (size 1.27 1.27)) (justify right) hide))
  (property "Footprint" "Diode_THT:D_DO-34_SOD68_P7.62mm_Horizontal" (id 2) (at 181.61 111.76 0) (effects (font (size 1.27 1.27)) hide))
  (property "Datasheet" "~" (id 3) (at 181.61 111.76 0) (effects (font (size 1.27 1.27)) hide)) (pin "1") (pin "2"))

 (symbol (lib_id "Device:D") (at 152.4 111.76 90) (unit 1) (in_bom yes) (on_board yes)
  (property "Reference" "D1" (id 0) (at 153.67 114.3 90) (effects (font (size 1.27 1.27)) (justify right)))
  (property "Value" "D" (id 1) (at 154.432 113.4622 90) (effects (font (size 1.27 1.27)) (justify right) hide))
  (property "Footprint" "Diode_THT:D_DO-34_SOD68_P7.62mm_Horizontal" (id 2) (at 152.4 111.76 0) (effects (font (size 1.27 1.27)) hide))
  (property "Datasheet" "~" (id 3) (at 152.4 111.76 0) (effects (font (size 1.27 1.27)) hide)) (pin "1") (pin "2"))

 (symbol (lib_id "Device:D") (at 204.47 111.76 90) (unit 1) (in_bom yes) (on_board yes)
  (property "Reference" "D8" (id 0) (at 205.74 114.3 90) (effects (font (size 1.27 1.27)) (justify right)))
  (property "Value" "D" (id 1) (at 206.502 113.4622 90) (effects (font (size 1.27 1.27)) (justify right) hide))
  (property "Footprint" "Diode_THT:D_DO-34_SOD68_P7.62mm_Horizontal" (id 2) (at 204.47 111.76 0) (effects (font (size 1.27 1.27)) hide))
  (property "Datasheet" "~" (id 3) (at 204.47 111.76 0) (effects (font (size 1.27 1.27)) hide)) (pin "1") (pin "2"))

 (symbol (lib_id "custom_kicad_lib_sk:HDF3") (at 86.36 58.42 90) (unit 1) (in_bom yes) (on_board yes) (fields_autoplaced)
  (property "Reference" "U2" (id 0) (at 91.44 44.611 90))
  (property "Value" "HDF3" (id 1) (at 91.44 47.1479 90))
  (property "Footprint" "custom_kicad_lib_sk:HDF3" (id 2) (at 86.36 58.42 0) (effects (font (size 1.27 1.27)) hide))
  (property "Datasheet" "" (id 3) (at 86.36 58.42 0) (effects (font (size 1.27 1.27)) hide)) (pin "1") (pin "10") (pin "12") (pin "3") (pin "4") (pin "5") (pin "6") (pin "7") (pin "8") (pin "9"))

 (symbol (lib_id "custom_kicad_lib_sk:HDF3") (at 193.04 58.42 90) (unit 1) (in_bom yes) (on_board yes) (fields_autoplaced)
  (property "Reference" "U1" (id 0) (at 198.12 44.611 90))
  (property "Value" "HDF3" (id 1) (at 198.12 47.1479 90))
  (property "Footprint" "custom_kicad_lib_sk:HDF3" (id 2) (at 193.04 58.42 0) (effects (font (size 1.27 1.27)) hide))
  (property "Datasheet" "" (id 3) (at 193.04 58.42 0) (effects (font (size 1.27 1.27)) hide)) (pin "1") (pin "10") (pin "12") (pin "3") (pin "4") (pin "5") (pin "6") (pin "7") (pin "8") (pin "9"))

 (symbol (lib_id "custom_kicad_lib_sk:HDF3") (at 135.89 58.42 90) (unit 1) (in_bom yes) (on_board yes) (fields_autoplaced)
  (property "Reference" "U3" (id 0) (at 140.97 44.611 90))
  (property "Value" "HDF3" (id 1) (at 140.97 47.1479 90))
  (property "Footprint" "custom_kicad_lib_sk:HDF3" (id 2) (at 135.89 58.42 0) (effects (font (size 1.27 1.27)) hide))
  (property "Datasheet" "" (id 3) (at 135.89 58.42 0) (effects (font (size 1.27 1.27)) hide)) (pin "1") (pin "10") (pin "12") (pin "3") (pin "4") (pin "5") (pin "6") (pin "7") (pin "8") (pin "9"))

 (symbol (lib_id "Device:D") (at 170.18 111.76 90) (unit 1) (in_bom yes) (on_board yes)
  (property "Reference" "D5" (id 0) (at 171.45 114.3 90) (effects (font (size 1.27 1.27)) (justify right)))
  (property "Value" "D" (id 1) (at 172.212 113.4622 90) (effects (font (size 1.27 1.27)) (justify right) hide))
  (property "Footprint" "Diode_THT:D_DO-34_SOD68_P7.62mm_Horizontal" (id 2) (at 170.18 111.76 0) (effects (font (size 1.27 1.27)) hide))
  (property "Datasheet" "~" (id 3) (at 170.18 111.76 0) (effects (font (size 1.27 1.27)) hide)) (pin "1") (pin "2"))

 (symbol (lib_id "Connector:Conn_01x08_Female") (at 224.79 134.62 0) (unit 1) (in_bom yes) (on_board yes) (fields_autoplaced)
  (property "Reference" "J4" (id 0) (at 225.5012 136.3238 0) (effects (font (size 1.27 1.27)) (justify left)))
  (property "Value" "Conn_01x08_Female" (id 1) (at 225.5012 137.5922 0) (effects (font (size 1.27 1.27)) (justify left) hide))
  (property "Footprint" "Connector_PinSocket_2.54mm:PinSocket_1x08_P2.54mm_Horizontal" (id 2) (at 224.79 134.62 0) (effects (font (size 1.27 1.27)) hide))
  (property "Datasheet" "~" (id 3) (at 224.79 134.62 0) (effects (font (size 1.27 1.27)) hide)) (pin "1") (pin "2") (pin "3") (pin "4") (pin "5") (pin "6") (pin "7") (pin "8"))

 (symbol (lib_id "Connector:Screw_Terminal_01x08") (at 44.45 30.48 270) (mirror x) (unit 1) (in_bom yes) (on_board yes) (fields_autoplaced)
  (property "Reference" "J2" (id 0) (at 43.18 28.0472 90))
  (property "Value" "Screw_Terminal_01x08" (id 1) (at 43.18 28.0471 90) (effects (font (size 1.27 1.27)) hide))
  (property "Footprint" "TerminalBlock_Phoenix:TerminalBlock_Phoenix_MKDS-1,5-8-5.08_1x08_P5.08mm_Horizontal" (id 2) (at 44.45 30.48 0) (effects (font (size 1.27 1.27)) hide))
  (property "Datasheet" "~" (id 3) (at 44.45 30.48 0) (effects (font (size 1.27 1.27)) hide)) (pin "1") (pin "2") (pin "3") (pin "4") (pin "5") (pin "6") (pin "7") (pin "8"))

 (sheet_instances (path "" (page "1")))

)
